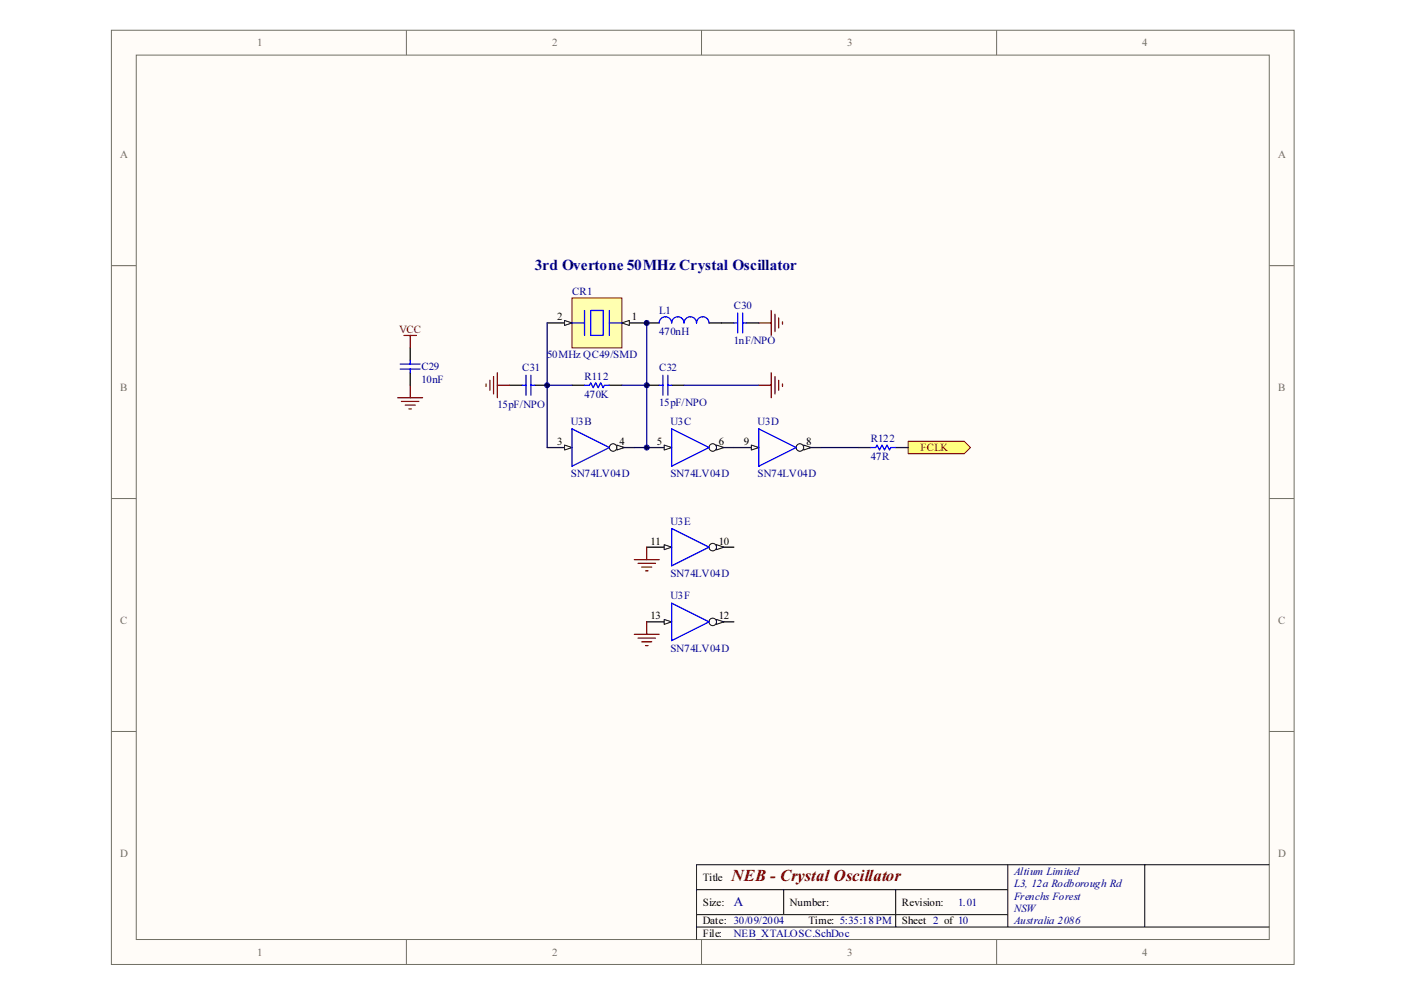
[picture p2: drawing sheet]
<svg xmlns="http://www.w3.org/2000/svg" width="297mm" height="210mm" viewBox="0 0 297 210" stroke-linecap="round" stroke-linejoin="round" font-family="sans-serif">
<g fill="#fffcf8" stroke="#706f64" stroke-width=".21">
<path d="M23.6 6.4h250.8v198.1h-250.8z" fill-rule="evenodd"/>
<path d="M28.9 11.7h240.2v187.5h-240.2z" fill-rule="evenodd"/>
</g>
<path d="M86.2 6.4v5.3M148.7 6.4v5.3M211.3 6.4v5.3M23.6 56.3h5.3M269.1 56.3h5.3M23.6 105.7h5.3M269.1 105.7h5.3M23.6 155.1h5.3M269.1 155.1h5.3M86.2 199.2v5.3M148.7 199.2v5.3M211.3 199.2v5.3" fill="none" stroke="#706f64" stroke-width=".21"/>
<path d="M147.7 188.6h66M147.7 196.6h121.4M147.7 193.9h66M166.2 188.6v5.3M189.9 188.6v8M213.7 183.3v13.3M242.7 183.3h-95v15.9M269.1 183.3h-26.4v13.3" fill="none" stroke="#000" stroke-width=".21"/>
<path d="M121.3 63.2h10.5v10.6h-10.5z" fill-rule="evenodd" fill="#ffffb0" stroke="#800000" stroke-width=".21"/>
<path d="M125.2 65.8h2.7v5.3h-2.7z" fill="none" stroke="#00f" stroke-width=".26"/>
<path d="M131.8 68.5h5.3" fill="none" stroke="#000" stroke-width=".26"/>
<path d="M131.8 68.5l1.6-.6v1.1z" fill="#fffcf8" stroke="#000" stroke-width=".21"/>
<path d="M116 68.5h5.3" fill="none" stroke="#000" stroke-width=".26"/>
<path d="M119.7 67.9l1.6 .6-1.6 .5z" fill="#fffcf8" stroke="#000" stroke-width=".21"/>
<path d="M121.3 68.5h2.6M123.9 65.8v5.3M129.2 65.8v5.3M129.2 68.5h2.6" fill="none" stroke="#00f" stroke-width=".26"/>
<path d="M116 94.9h5.3" fill="none" stroke="#000" stroke-width=".26"/>
<path d="M119.7 94.4l1.6 .5-1.6 .5z" fill="#fffcf8" stroke="#000" stroke-width=".21"/>
<path d="M129.2 94.9h5.3" fill="none" stroke="#000" stroke-width=".26"/>
<g fill="#fffcf8" stroke="#000" stroke-width=".21">
<path d="M130.8 94.4l1.6 .5-1.6 .5z"/>
<circle cx="130" cy="94.9" r=".79"/>
</g>
<g fill="none" stroke="#00f" stroke-width=".26">
<path d="M84.9 77.2h4.2M84.9 78.3h4.2M87 76.4v.8M87 78.3v.7M111.5 79.6v4.2M112.6 79.6v4.2M140.5 79.6v4.2M141.6 79.6v4.2M110.7 81.7h.8M112.6 81.7h.8M121.3 90.9l7.9 4-7.9 3.9zM123.9 81.7h1.1l.2-.5 .6 1 .5-1 .5 1 .6-1 .5 1 .2-.5h1.1"/>
<path d="M139.8 81.7h.7M141.6 81.7h.8"/>
</g>
<path d="M87 73.8v2.6M87 79v2.7M108.1 81.7h2.6M113.4 81.7h2.6M121.3 81.7h2.6M129.2 81.7h2.6M137.1 81.7h2.7M137.1 94.9h5.3M142.4 81.7h2.6" fill="none" stroke="#000" stroke-width=".26"/>
<path d="M116 68.5v26.4M137.1 68.5v26.4h-2.6M116 81.7h5.3M131.8 81.7h5.3" fill="none" stroke="#000080" stroke-width=".26"/>
<g fill="none" stroke="#800000" stroke-width=".26">
<path d="M85.6 71.1h2.7M87 71.1v2.7M104.6 79.8v3.7M105.4 79v5.3M163.5 79v5.3M164.3 79.8v3.7M84.3 84.3h5.3M85.1 85.1h3.7M85.9 85.9h2.1M86.7 86.7h.5M87 81.7v2.6M103.1 81.4v.5"/>
<path d="M103.9 80.6v2.1M105.4 81.7h2.7M160.9 81.7h2.6M165.1 80.6v2.1M165.9 81.4v.5"/>
</g>
<path d="M140.8 94.4l1.6 .5-1.6 .5z" fill="#fffcf8" stroke="#000" stroke-width=".21"/>
<path d="M150.3 94.9h5.3" fill="none" stroke="#000" stroke-width=".26"/>
<g fill="#fffcf8" stroke="#000" stroke-width=".21">
<path d="M151.9 94.4l1.6 .5-1.6 .5z"/>
<circle cx="151.1" cy="94.9" r=".79"/>
</g>
<path d="M139.8 68.5a1.32 1.32 0 0 1 1.3-1.3 1.32 1.32 0 0 1 1.3 1.3 1.31 1.31 0 0 1 1.3-1.3 1.31 1.31 0 0 1 1.3 1.3 1.32 1.32 0 0 1 1.4-1.3 1.32 1.32 0 0 1 1.3 1.3 1.32 1.32 0 0 1 1.3-1.3 1.32 1.32 0 0 1 1.3 1.3M155.6 68.5h.8M156.4 66.4v4.2M157.5 66.4v4.2M157.5 68.5h.7M142.4 90.9l7.9 4-7.9 3.9z" fill="none" stroke="#00f" stroke-width=".26"/>
<path d="M137.1 68.5h2.7M150.3 68.5h5.3M158.2 68.5h2.7" fill="none" stroke="#000" stroke-width=".26"/>
<path d="M160.9 68.5h2.6M163.5 65.8v5.3M164.3 66.6v3.7M165.1 67.4v2.1M165.9 68.2v.5" fill="none" stroke="#800000" stroke-width=".26"/>
<path d="M145 81.7h15.9" fill="none" stroke="#000080" stroke-width=".26"/>
<path d="M192.5 93.6h11.9l1.4 1.3-1.4 1.3h-11.9z" fill-rule="evenodd" fill="#ffff80" stroke="#800000" stroke-width=".21"/>
<path d="M168.8 94.9h5.3" fill="none" stroke="#000" stroke-width=".26"/>
<g fill="#fffcf8" stroke="#000" stroke-width=".21">
<path d="M170.4 94.4l1.6 .5-1.6 .5z"/>
<circle cx="169.6" cy="94.9" r=".79"/>
</g>
<path d="M155.6 94.9h5.3" fill="none" stroke="#000" stroke-width=".26"/>
<path d="M159.3 94.4l1.6 .5-1.6 .5z" fill="#fffcf8" stroke="#000" stroke-width=".21"/>
<path d="M160.9 90.9l7.9 4-7.9 3.9z" fill="none" stroke="#00f" stroke-width=".26"/>
<path d="M150.3 116h5.3" fill="none" stroke="#000" stroke-width=".26"/>
<g fill="#fffcf8" stroke="#000" stroke-width=".21">
<path d="M151.9 115.5l1.6 .5-1.6 .5z"/>
<circle cx="151.1" cy="116" r=".79"/>
</g>
<path d="M137.1 116h5.3" fill="none" stroke="#000" stroke-width=".26"/>
<path d="M140.8 115.5l1.6 .5-1.6 .5z" fill="#fffcf8" stroke="#000" stroke-width=".21"/>
<path d="M142.4 112.1l7.9 3.9-7.9 4z" fill="none" stroke="#00f" stroke-width=".26"/>
<path d="M150.3 131.8h5.3" fill="none" stroke="#000" stroke-width=".26"/>
<g fill="#fffcf8" stroke="#000" stroke-width=".21">
<path d="M151.9 131.3l1.6 .5-1.6 .6z"/>
<circle cx="151.1" cy="131.9" r=".79"/>
</g>
<path d="M137.1 131.8h5.3" fill="none" stroke="#000" stroke-width=".26"/>
<path d="M140.8 131.3l1.6 .5-1.6 .6z" fill="#fffcf8" stroke="#000" stroke-width=".21"/>
<path d="M184.6 94.9h1.1l.2-.5 .6 1 .5-1 .5 1 .6-1 .5 1 .3-.5h1M142.4 127.9l7.9 3.9-7.9 4z" fill="none" stroke="#00f" stroke-width=".26"/>
<path d="M134.5 118.7h5.3M135.3 119.4h3.7M137.1 116v2.7M134.5 134.5h5.3M135.3 135.3h3.7M136.1 120.2h2.1M136.1 136.1h2.1M136.9 121h.5M136.9 136.9h.5M137.1 131.8v2.7" fill="none" stroke="#800000" stroke-width=".26"/>
<path d="M174.1 94.9h7.9" fill="none" stroke="#000080" stroke-width=".26"/>
<path d="M182 94.9h2.6M189.9 94.9h2.6" fill="none" stroke="#000" stroke-width=".26"/>
<g fill="#000080" stroke="#000080" stroke-width=".21">
<circle cx="116" cy="81.7" r=".52"/>
<circle cx="137.1" cy="94.9" r=".53"/>
<circle cx="137.1" cy="81.7" r=".53"/>
<circle cx="137.1" cy="68.5" r=".53"/>
</g>
<text font-size="3.6" fill="#800000" x="155.1" y="186.8">NEB - Crystal Oscillator</text>
<text font-size="3.3" fill="#000080" x="113.4" y="57.2">3rd Overtone 50MHz Crystal Oscillator</text>
<text font-size="2.9" fill="#000080" x="155.6" y="192.2">A</text>
<g font-size="2.4" fill="#706f64">
<text x="54.5" y="9.8">1</text>
<text x="117.1" y="9.8">2</text>
<text x="179.6" y="9.8">3</text>
<text x="242.2" y="9.8">4</text>
<text x="25.5" y="33.6">A</text>
<text x="271" y="33.6">A</text>
<text x="25.5" y="83">B</text>
<text x="271" y="83">B</text>
<text x="25.5" y="132.4">C</text>
<text x="271" y="132.4">C</text>
<text x="25.5" y="181.7">D</text>
<text x="271" y="181.7">D</text>
<text x="54.5" y="202.6">1</text>
<text x="117.1" y="202.6">2</text>
<text x="179.6" y="202.6">3</text>
<text x="242.2" y="202.6">4</text>
</g>
<g font-size="2.4" fill="#000080">
<text x="121.3" y="62.6">CR1</text>
<text x="155.6" y="65.5">C30</text>
<text x="139.8" y="66.6">L1</text>
<text x="139.8" y="71.1">470nH</text>
<text x="116" y="75.8">50MHz QC49/SMD</text>
<text x="155.6" y="72.9">1nF/NPO</text>
<text x="89.3" y="78.5">C29</text>
<text x="89.3" y="81.1">10nF</text>
<text x="110.7" y="78.7">C31</text>
<text x="123.9" y="80.6">R112</text>
<text x="139.8" y="78.7">C32</text>
<text x="105.4" y="86.4">15pF/NPO</text>
<text x="123.9" y="84.3">470K</text>
<text x="139.8" y="86.1">15pF/NPO</text>
<text x="121" y="90.1">U3B</text>
<text x="142.2" y="90.1">U3C</text>
<text x="160.6" y="90.1">U3D</text>
<text x="184.7" y="93.8">R122</text>
<text x="121" y="101.2">SN74LV04D</text>
<text x="142.2" y="101.2">SN74LV04D</text>
<text x="160.6" y="101.2">SN74LV04D</text>
<text x="184.7" y="97.5">47R</text>
<text x="142.2" y="111.2">U3E</text>
<text x="142.2" y="122.3">SN74LV04D</text>
<text x="142.2" y="127.1">U3F</text>
<text x="142.2" y="138.2">SN74LV04D</text>
<text x="215" y="185.4">Altium Limited</text>
<text x="215" y="188.1">L3, 12a Rodborough Rd</text>
<text x="215" y="190.7">Frenchs Forest</text>
<text x="203.1" y="192">1.01</text>
<text x="215" y="193.4">NSW</text>
<text x="215" y="196">Australia 2086</text>
<text x="155.6" y="198.6">NEB_XTALOSC.SchDoc</text>
</g>
<g font-size="2.4" fill="#800000">
<text x="84.6" y="70.5">VCC</text>
<text x="195.2" y="95.7">FCLK</text>
</g>
<g font-size="2.4">
<text x="118.1" y="67.9">2</text>
<text x="134" y="67.9">1</text>
<text x="118.1" y="94.3">3</text>
<text x="131.3" y="94.3">4</text>
<text x="139.3" y="94.3">5</text>
<text x="152.4" y="94.3">6</text>
<text x="157.7" y="94.3">9</text>
<text x="170.9" y="94.3">8</text>
<text x="137.9" y="115.5">11</text>
<text x="152.4" y="115.5">10</text>
<text x="137.9" y="131.3">13</text>
<text x="152.4" y="131.3">12</text>
<text x="149" y="186.8">Title</text>
<text x="149" y="192">Size:</text>
<text x="149" y="196">Date: 30/09/2004</text>
<text x="167.5" y="192">Number:</text>
<text x="171.4" y="196">Time: 5:35:18 PM</text>
<text x="191.2" y="192">Revision:</text>
<text x="191.2" y="196">Sheet 2 of 10</text>
<text x="149" y="198.6">File:</text>
</g>
</svg>
